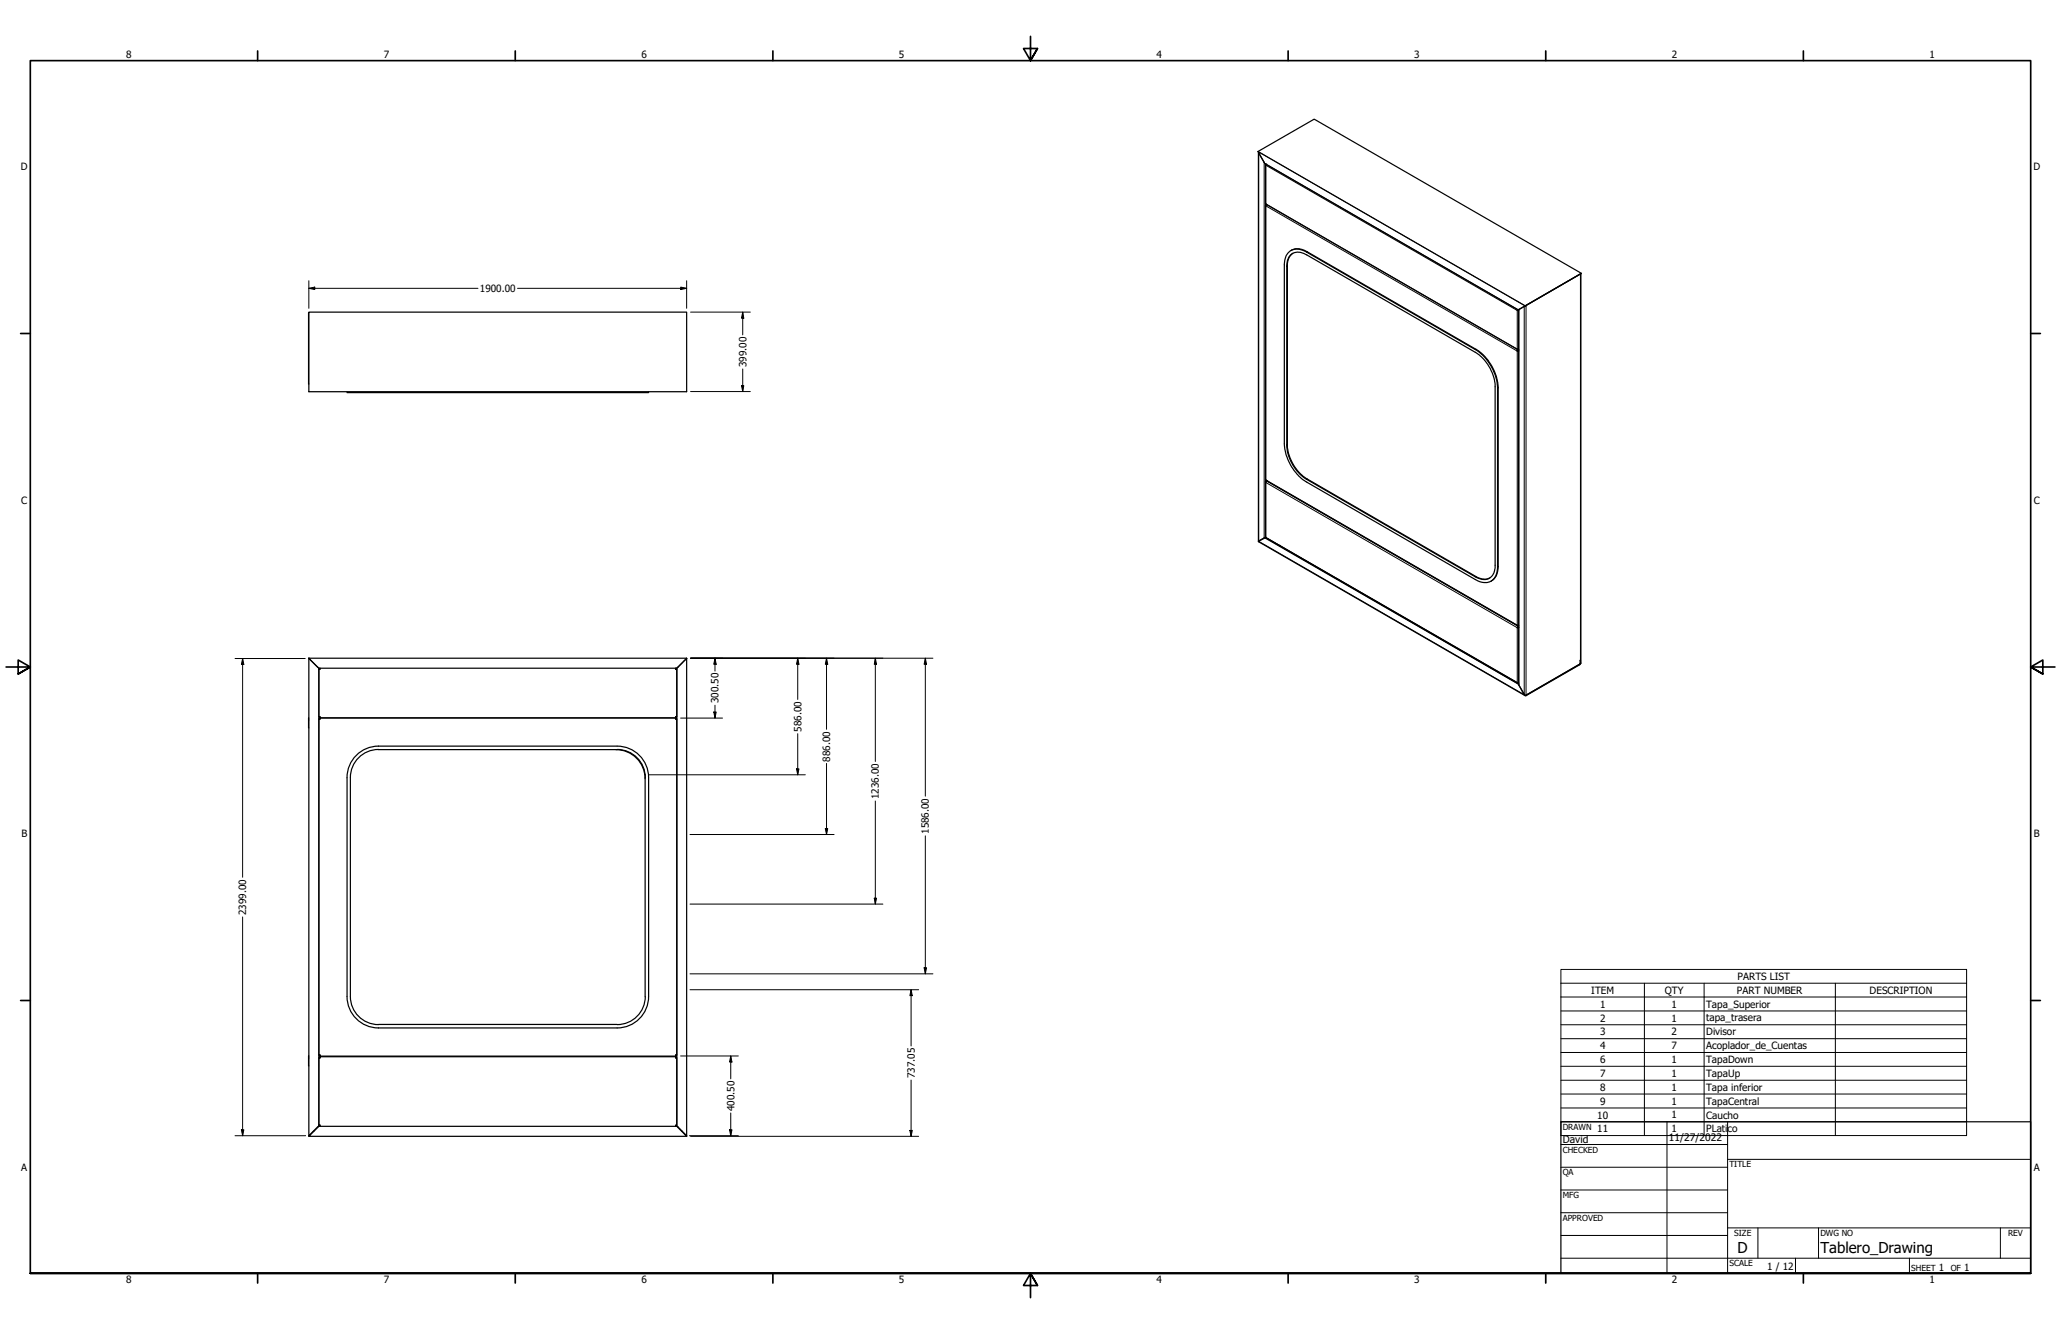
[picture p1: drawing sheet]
<svg xmlns="http://www.w3.org/2000/svg" width="864mm" height="559mm" viewBox="0 0 864 559" stroke-linecap="round" stroke-linejoin="round" font-family="sans-serif">
<!-- layer: Visible (ANSI) -->
<g fill="none" stroke="#000" stroke-width=".51">
<path d="M527.4 64.1l2.4 4M527.4 64.1l-.1 162.6M527.4 64.1h.1M530.3 69l.2 16.6 105.4 60.8M530.4 68.8v.4zM530.3 86l.1 115.2 105.5 60.9M530.5 85.7h-.1M530.7 85.7l-.3 .5v-.4M539.8 105.9a5.9 5.9 0 0 1 7.7-.3l70.7 40.8a20.4 20.4 0 0 1 9.3 16.2v74.8a5.6 5.6 0 0 1-6.2 6.6l-3.1-1.2-70.7-40.9a20.4 20.4 0 0 1-9.3-16.1v-75.3l.7-3.2zM540.8 106.8a5.3 5.3 0 0 1 6.7-.1l70.7 40.9a18.3 18.3 0 0 1 8.3 14.4v74.8a5 5 0 0 1-4.5 6l-3.4-.9-71.1-41.1a18.3 18.3 0 0 1-8.3-14.4v-75.3l.4-2.3zM540.9 105a6.4 6.4 0 0 1 6.9 .5l70.6 40.8a20.4 20.4 0 0 1 9.4 16.1v74.8a6.5 6.5 0 0 1-3 6.3M541.7 106.1l-1.6 1.9-.7 2.5v75.7a18.3 18.3 0 0 0 8.4 14.5l71.1 41 3.2 .9 2.1-.5"/>
<path d="M662.2 114.7l-22.8 13.3M662.4 114.7v163.2l-23 13.3M662.6 114.5l-23.5 13.6M129.4 130.7h158.3v33.4h-158.3zM129.4 131v29.9M635.8 130l.5 .1M635.9 129.7l-.1 .3M636 129.9h.3M636 129.9l-.2 .1M636 129.7v.2M636.1 129.8h.1M636.3 129.9h.1"/>
<path d="M636.3 129.7v156.8M638.7 128.4l-2.1 1.2M638.9 128.2l-.2 .2M639 128.1h.1M639 128.1l-2.9 1.7M639.1 128.1h.1M639.1 128.1l-.4 .3M639.1 128.1l23.5-13.6-111.9-64.6-23.6 13.6 2.9 5 106.1 61.3M639.1 128.1h-.1M635.8 147.1h.5M636 146.9l-.2 .2M636.1 146.4l-.3 .7"/>
<path d="M636.1 146.6l-.1 .3M636.1 146.4v.2M636.3 146.9h-.3M636.3 146.3l-.5-.1 .3 .2M636.3 146.4h-.2M636.3 146.6h-.2M636.3 146.4l-.2 .3M145.4 164.1v.4h126.4v-.4M530.3 201.9l.2 23.4 105.4 60.8M530.5 201.7l.3-.2-.4 .6-.1-.3 .2-.1M527.3 226.7h.1M527.3 226.9l111.8 64.5"/>
<path d="M527.4 226.7l-.1 .2M527.6 226.5v.2M530 225.3l106.1 61.2 2.6 4.5M530.2 225.2l-2.9 1.7M530.2 225.2l106.1 61.2M530.3 225l-3 1.7M530.4 225.1l-.2 .1M129.4 275.7l.1 .1M129.4 275.7l158.3 .1M129.4 275.7v200M129.5 275.8l4.1 4.1M129.5 275.8l.4 .4"/>
<path d="M133.1 279.5h.1M133.6 279.9v191.7l-3.7 3.6M133.6 279.9h150M283.1 279.9v.5h.5v19.8h-.5v.5h-149v-.5h-.5v-19.8h.5v-.5l-.1 .3M283.1 279.9v.3M283.6 279.9v191.8l3.6 3.5M287.2 276.3l-3.2 3.2M287.3 276.2l-.1 .1M287.7 275.8l-4.1 4.1M287.7 275.7v.1M287.7 275.8l-.5 .5M287.7 275.8v200.2"/>
<path d="M635.8 263h.5M636 262.8l-.2 .2M636.1 262.5l-.3 .5M636.1 262.5l-.1 .3M636.3 262.8h-.3M636.3 262.4l-.2 .1M636.3 262.3l-.2 .2M636.3 261.9h-.5v.2h.5M133.6 280.4h.3M134 280.2h.1M283.3 280.4h.3M636.1 286.5h.2"/>
<path d="M636.3 286.5l2.4 4.3 .7 .4M636.3 285.9h-.5l.2 .3 .3-.1M636.3 286.2l-.2 .1M638.7 291l.7 .5 22.5-13.1 .3-.4v-1.5l-.3 1.8-22.5 12.9M638.8 291h-.1M129.3 301.6l.1 3.3M129.4 300.8v.8M133.6 300.2h.3M133.6 301.2h.5v-.5h149v.5h.5v140.7h-.5v.5h-149v-.5h-.5zM133.6 301.2h.3M133.6 300.8h.4M134 301h.1"/>
<path d="M134.1 300.5v.2M134.1 300.7l-.1 .3M158.6 314h100M158.6 313.9a11.8 11.8 0 0 0-11.8 11.8M258.1 314a12.2 12.2 0 0 1 12.2 12.2M258.6 312.5h-100a13.2 13.2 0 0 0-13.2 13.2M258.6 313.9a11.8 11.8 0 0 1 11.8 11.8M258.6 312.5a13.2 13.2 0 0 1 13.2 13.2M283.1 300.5v.5M283.1 300.8h.5M283.3 300.2h.3M283.3 301.2h.3"/>
<path d="M145.4 325.8v91.6M146.8 325.8v91.6M270.2 324.5h.1M270.3 325.8v91.6M271.8 325.8v91.6M145.4 417.4a13.2 13.2 0 0 0 13.2 13.2h100M146.8 417.4a11.8 11.8 0 0 0 11.8 11.8l100-.1M270.4 417.4a11.8 11.8 0 0 1-11.8 11.8M271.8 417.4a13.2 13.2 0 0 1-13.2 13.2M129.3 443.2l.1 3.3M129.4 442.3v.9M133.6 443.2h.3"/>
<path d="M133.6 441.9h.3M134 442.9h.1M134.1 442.7l-.1 .2M134.1 442.2v.2l-.5-.1M283.1 442.7v.2M283.1 442.2v.2M283.1 442.3h.5M283.3 443.2h.3M283.3 441.9h.3M129.4 475.7l.5-.5-.5 .8M129.4 475.7v.3h158.3M129.9 475.5l3.7-3.7h150l3.6 3.7"/>
<path d="M131.3 473.9h.2M133.6 471.3h.3M134.1 471.6v.2v-.5h-.5v-28.1h.5v-.5h149v.5h.5v28.1h-.5v.5M283.1 471.6v.2M283.3 471.3h.3M285.7 473.9h.2M287.2 475.5l.2 .1-.2-.4 .5 .5M287.2 475.5l.5 .5"/>
</g>
<g fill="#000">
<circle cx="636.1" cy="129.8" r=".25"/>
<circle cx="639" cy="128.1" r=".25"/>
<circle cx="530.7" cy="201.4" r=".25"/>
<circle cx="535.9" cy="228.5" r=".25"/>
<circle cx="536.1" cy="228.6" r=".25"/>
</g>
<!-- layer: Visible Narrow (ANSI) -->
<g fill="none" stroke="#000" stroke-width=".42">
<path d="M527.2 63.4l111.9 64.7M527.2 63.6l111.8 64.5M527.4 64.1v162.5M529.7 68v157.3M530 68.5l106.1 61.3M530.4 85.4l105.4 60.8v-16.2l-105.4-60.8v16.6M539.4 111.4l-.2 .2M547.8 105.5l-.3 .1M662.2 114.7v163.3M636.5 129.7v157.3M638.7 128.4v162.4M639.4 128v163.4"/>
<path d="M618.4 146.3l-.2 .1M627.8 162.4l-.3 .2M539.4 186.2l-.2 .2M530.4 201l105.4 60.9v-114.8l-105.4-60.9v115.5M530.4 202.1l105.4 60.9v22.9l-105.4-60.8zM530.8 201.5l105.3 60.8M547.8 200.7l-.3 .1M527.4 226.8l111.3 64.2M527.6 226.5v.2M627.8 237.2l-.3 .2M618.4 241.5l-.2 .1M661.9 278.3v.1"/>
<path d="M662.2 277.8l-.1 .1"/>
</g>
<circle cx="530.4" cy="68.8" r=".19" fill="#000"/>
<!-- layer: Symbol (ANSI) -->
<g fill="none" stroke="#000" stroke-width=".42">
<path d="M654 411.9v-5.8h170v5.8M654 411.9h170v5.7M654 411.9v63.8h170v-58.1M654 417.6h170M689 411.9v63.8M714.1 411.9v63.8M769 411.9v63.8M654 423.5h170M654 429.3h170M654 435.1h170M654 440.9h170M654 446.7h170"/>
<path d="M654 452.5h170M654 458.3h170M654 464.1h170M654 469.9h170"/>
</g>
<!-- layer: Border (ANSI) -->
<g fill="none" stroke="#000" stroke-width=".7">
<path d="M431.8 15.2v10.2l-2.9-5.1h5.8l-2.9 5.1 2.9-5.1M107.9 21.3v4.1M215.9 21.3v4.1M323.8 21.3v4.1M539.8 21.3v4.1M647.7 21.3v4.1M755.6 21.3v4.1M8.6 139.7h4.1M850.9 139.7h4.1M2.5 279.4h10.2l-5.1-2.9v5.8l5.1-2.9-5.1 2.9M861.1 279.4h-10.2l5.1-2.9v5.8l-5.1-2.9 5.1 2.9M8.6 419.1h4.1"/>
<path d="M850.9 419.1h4.1M12.7 533.4v-508h838.2v508h-838.2h838.2M107.9 533.4v4.1M215.9 533.4v4.1M323.8 533.4v4.1M434.7 538.5l-2.9-5.1 2.9 5.1h-5.8l2.9-5.1v10.2M539.8 533.4v4.1M647.7 533.4v4.1M755.6 533.4v4.1"/>
</g>
<!-- layer: Title (ANSI) -->
<g fill="none" stroke="#000" stroke-width=".42">
<path d="M654 479.4h69.9M698.5 469.9v63.5M723.9 469.9v63.5M654 488.9h69.9M654 498.5h69.9M723.9 485.6h127M654 508h69.9M654 517.5h69.9M723.9 514.3h127M736.6 514.3v12.7M762 514.3v12.7M838.2 514.3v12.7"/>
<path d="M654 527h196.9M752.3 527v6.4M800.1 527v6.4"/>
</g>
<path d="M654 469.9h196.9v63.5h-196.9z" fill="none" stroke="#000" stroke-width=".51"/>
<!-- layer: Dimension (ANSI) -->
<g fill="none" stroke="#000" stroke-width=".42">
<path d="M129.4 117.6v11.6M287.7 117.6v11.6M129.4 120.8l2.5-.5v1zM129.4 120.8h70.9M216.9 120.8h70.8M285.2 120.3l2.5 .5-2.5 .5zM289.4 130.7h25M311.2 130.7l.5 2.6h-1zM311.2 130.7v9.6M311.2 154.6v9.4M289.4 164h25M310.7 161.5h1l-.5 2.5z"/>
<path d="M98.5 275.8h29.4M101.7 275.8l.5 2.5h-1zM101.7 275.8v91.7M289.4 275.7h101.5M299.6 275.7l.5 2.6h-1zM299.6 275.7v5.4M334.3 275.7l.5 2.6h-1zM334.3 275.7v17.3M346.3 275.7l.5 2.6h-1zM346.3 275.7v29.8M366.8 275.7l.5 2.6h-1zM366.8 275.7v43.3"/>
<path d="M387.7 275.7l.5 2.6h-1zM387.7 275.7v57.8M299.1 298.3h1l-.5 2.5zM299.6 295.4v5.4M285.2 300.8h17.6M334.3 307.3v17.2M346.3 319.8v29.8M271.9 324.5h65.5M333.8 322.1h1l-.5 2.4zM366.8 335.5v43.2M289.1 349.6h60.4M345.8 347.1h1l-.5 2.5z"/>
<path d="M387.7 350.1v57.8M289.1 378.7h80.9M366.3 376.2h1l-.5 2.5zM101.7 384.1v91.6M289.1 407.9h101.8M289.1 414.6h95.8M381.8 414.6l.5 2.5h-1zM381.8 414.6v23.5M387.2 405.4h1l-.5 2.5zM285.2 442.3h24.2M306.2 442.3l.5 2.6h-1zM306.2 442.3v9.6"/>
<path d="M381.8 452.4v23.6M98.5 475.7h29.6M101.2 473.3h1l-.5 2.4zM288.9 475.7h20.5M289.4 476h95.5M305.7 473.3h1l-.5 2.4zM306.2 466.2v9.5M381.3 473.5h1l-.5 2.5z"/>
</g>
<g fill="#000">
<path d="M129.4 120.8l2.5-.5v1z" fill-rule="evenodd"/>
<path d="M285.2 120.3l2.5 .5-2.5 .5z" fill-rule="evenodd"/>
<path d="M311.2 130.7l.5 2.6h-1z" fill-rule="evenodd"/>
<path d="M310.7 161.5h1l-.5 2.5z" fill-rule="evenodd"/>
<path d="M101.7 275.8l.5 2.5h-1z" fill-rule="evenodd"/>
<path d="M299.6 275.7l.5 2.6h-1z" fill-rule="evenodd"/>
<path d="M334.3 275.7l.5 2.6h-1z" fill-rule="evenodd"/>
<path d="M346.3 275.7l.5 2.6h-1z" fill-rule="evenodd"/>
<path d="M366.8 275.7l.5 2.6h-1z" fill-rule="evenodd"/>
<path d="M387.7 275.7l.5 2.6h-1z" fill-rule="evenodd"/>
<path d="M299.1 298.3h1l-.5 2.5z" fill-rule="evenodd"/>
<path d="M333.8 322.1h1l-.5 2.4z" fill-rule="evenodd"/>
<path d="M345.8 347.1h1l-.5 2.5z" fill-rule="evenodd"/>
<path d="M366.3 376.2h1l-.5 2.5z" fill-rule="evenodd"/>
<path d="M381.8 414.6l.5 2.5h-1z" fill-rule="evenodd"/>
<path d="M387.2 405.4h1l-.5 2.5z" fill-rule="evenodd"/>
<path d="M306.2 442.3l.5 2.6h-1z" fill-rule="evenodd"/>
<path d="M101.2 473.3h1l-.5 2.4z" fill-rule="evenodd"/>
<path d="M305.7 473.3h1l-.5 2.4z" fill-rule="evenodd"/>
<path d="M381.3 473.5h1l-.5 2.5z" fill-rule="evenodd"/>
</g>
<g font-size="6.3">
<text x="728.1" y="524.9">D</text>
<text x="762.8" y="525">Tablero_Drawing</text>
</g>
<g font-size="4.3">
<text x="654.8" y="478.6">David</text>
<text x="699.3" y="478">11/27/2022</text>
</g>
<g font-size="4.2">
<text x="52.8" y="24.4">8</text>
<text x="160.8" y="24.4">7</text>
<text x="268.7" y="24.4">6</text>
<text x="376.7" y="24.4">5</text>
<text x="484.6" y="24.4">4</text>
<text x="592.6" y="24.4">3</text>
<text x="700.5" y="24.4">2</text>
<text x="808.5" y="24.4">1</text>
<text x="8.8" y="71.4">D</text>
<text x="852" y="71.4">D</text>
<text x="201.1" y="122.3">1900.00</text>
<text x="312.7" y="153.7" transform="rotate(-90 312.7 153.7)">399.00</text>
<text x="8.9" y="211.1">C</text>
<text x="852.2" y="211.1">C</text>
<text x="301.1" y="294.6" transform="rotate(-90 301.1 294.6)">300.50</text>
<text x="335.8" y="306.5" transform="rotate(-90 335.8 306.5)">586.00</text>
<text x="347.9" y="319" transform="rotate(-90 347.9 319)">886.00</text>
<text x="368.3" y="334.7" transform="rotate(-90 368.3 334.7)">1236.00</text>
<text x="9" y="350.8">B</text>
<text x="389.3" y="349.3" transform="rotate(-90 389.3 349.3)">1586.00</text>
<text x="852.2" y="350.8">B</text>
<text x="103.2" y="383.3" transform="rotate(-90 103.2 383.3)">2399.00</text>
<text x="728.1" y="410.5">PARTS LIST</text>
<text x="666.7" y="416.3">ITEM</text>
<text x="697.6" y="416.3">QTY</text>
<text x="727.8" y="416.3">PART NUMBER</text>
<text x="783.4" y="416.3">DESCRIPTION</text>
<text x="670.4" y="422.1">1</text>
<text x="700.4" y="422.1">1</text>
<text x="714.9" y="422.1">Tapa_Superior</text>
<text x="670.4" y="427.9">2</text>
<text x="700.4" y="427.9">1</text>
<text x="714.9" y="427.9">tapa_trasera</text>
<text x="670.4" y="433.7">3</text>
<text x="700.4" y="433.7">2</text>
<text x="714.9" y="433.7">Divisor</text>
<text x="670.4" y="439.5">4</text>
<text x="700.4" y="439.5">7</text>
<text x="714.9" y="439.5">Acoplador_de_Cuentas</text>
<text x="670.4" y="445.3">6</text>
<text x="700.4" y="445.3">1</text>
<text x="714.9" y="445.3">TapaDown</text>
<text x="383.3" y="451.6" transform="rotate(-90 383.3 451.6)">737.05</text>
<text x="670.4" y="451.1">7</text>
<text x="700.4" y="451.1">1</text>
<text x="714.9" y="451.1">TapaUp</text>
<text x="670.4" y="456.9">8</text>
<text x="700.4" y="456.9">1</text>
<text x="714.9" y="457">Tapa inferior</text>
<text x="307.7" y="465.4" transform="rotate(-90 307.7 465.4)">400.50</text>
<text x="670.4" y="462.7">9</text>
<text x="700.4" y="462.7">1</text>
<text x="714.9" y="462.8">TapaCentral</text>
<text x="669.3" y="468.6">10</text>
<text x="700.4" y="468.5">1</text>
<text x="714.9" y="468.6">Caucho</text>
<text x="669.3" y="474.3">11</text>
<text x="700.4" y="474.3">1</text>
<text x="714.9" y="474.3">PLati</text>
<text x="723.9" y="474.3">co</text>
<text x="8.9" y="490.5">A</text>
<text x="852.2" y="490.5">A</text>
<text x="740.5" y="532">1 / 12</text>
<text x="812.4" y="532.6">1</text>
<text x="823" y="532.6">1</text>
<text x="52.8" y="537.5">8</text>
<text x="160.8" y="537.5">7</text>
<text x="268.7" y="537.5">6</text>
<text x="376.7" y="537.5">5</text>
<text x="484.6" y="537.5">4</text>
<text x="592.6" y="537.5">3</text>
<text x="700.5" y="537.5">2</text>
<text x="808.5" y="537.5">1</text>
</g>
<g font-size="3.5">
<text x="654.8" y="473.2">DRAWN</text>
<text x="654.8" y="482.8">CHECKED</text>
<text x="724.7" y="488.9">TITLE</text>
<text x="654.8" y="492.3">QA</text>
<text x="654.8" y="501.8">MFG</text>
<text x="654.8" y="511.4">APPROVED</text>
<text x="726.7" y="517.7">SIZE</text>
<text x="762.8" y="517.7">DWG NO</text>
<text x="841.4" y="517.7">REV</text>
<text x="724.7" y="530.4">SCALE</text>
<text x="800.9" y="532.6">SHEET</text>
<text x="817.4" y="532.6">OF</text>
</g>
</svg>
